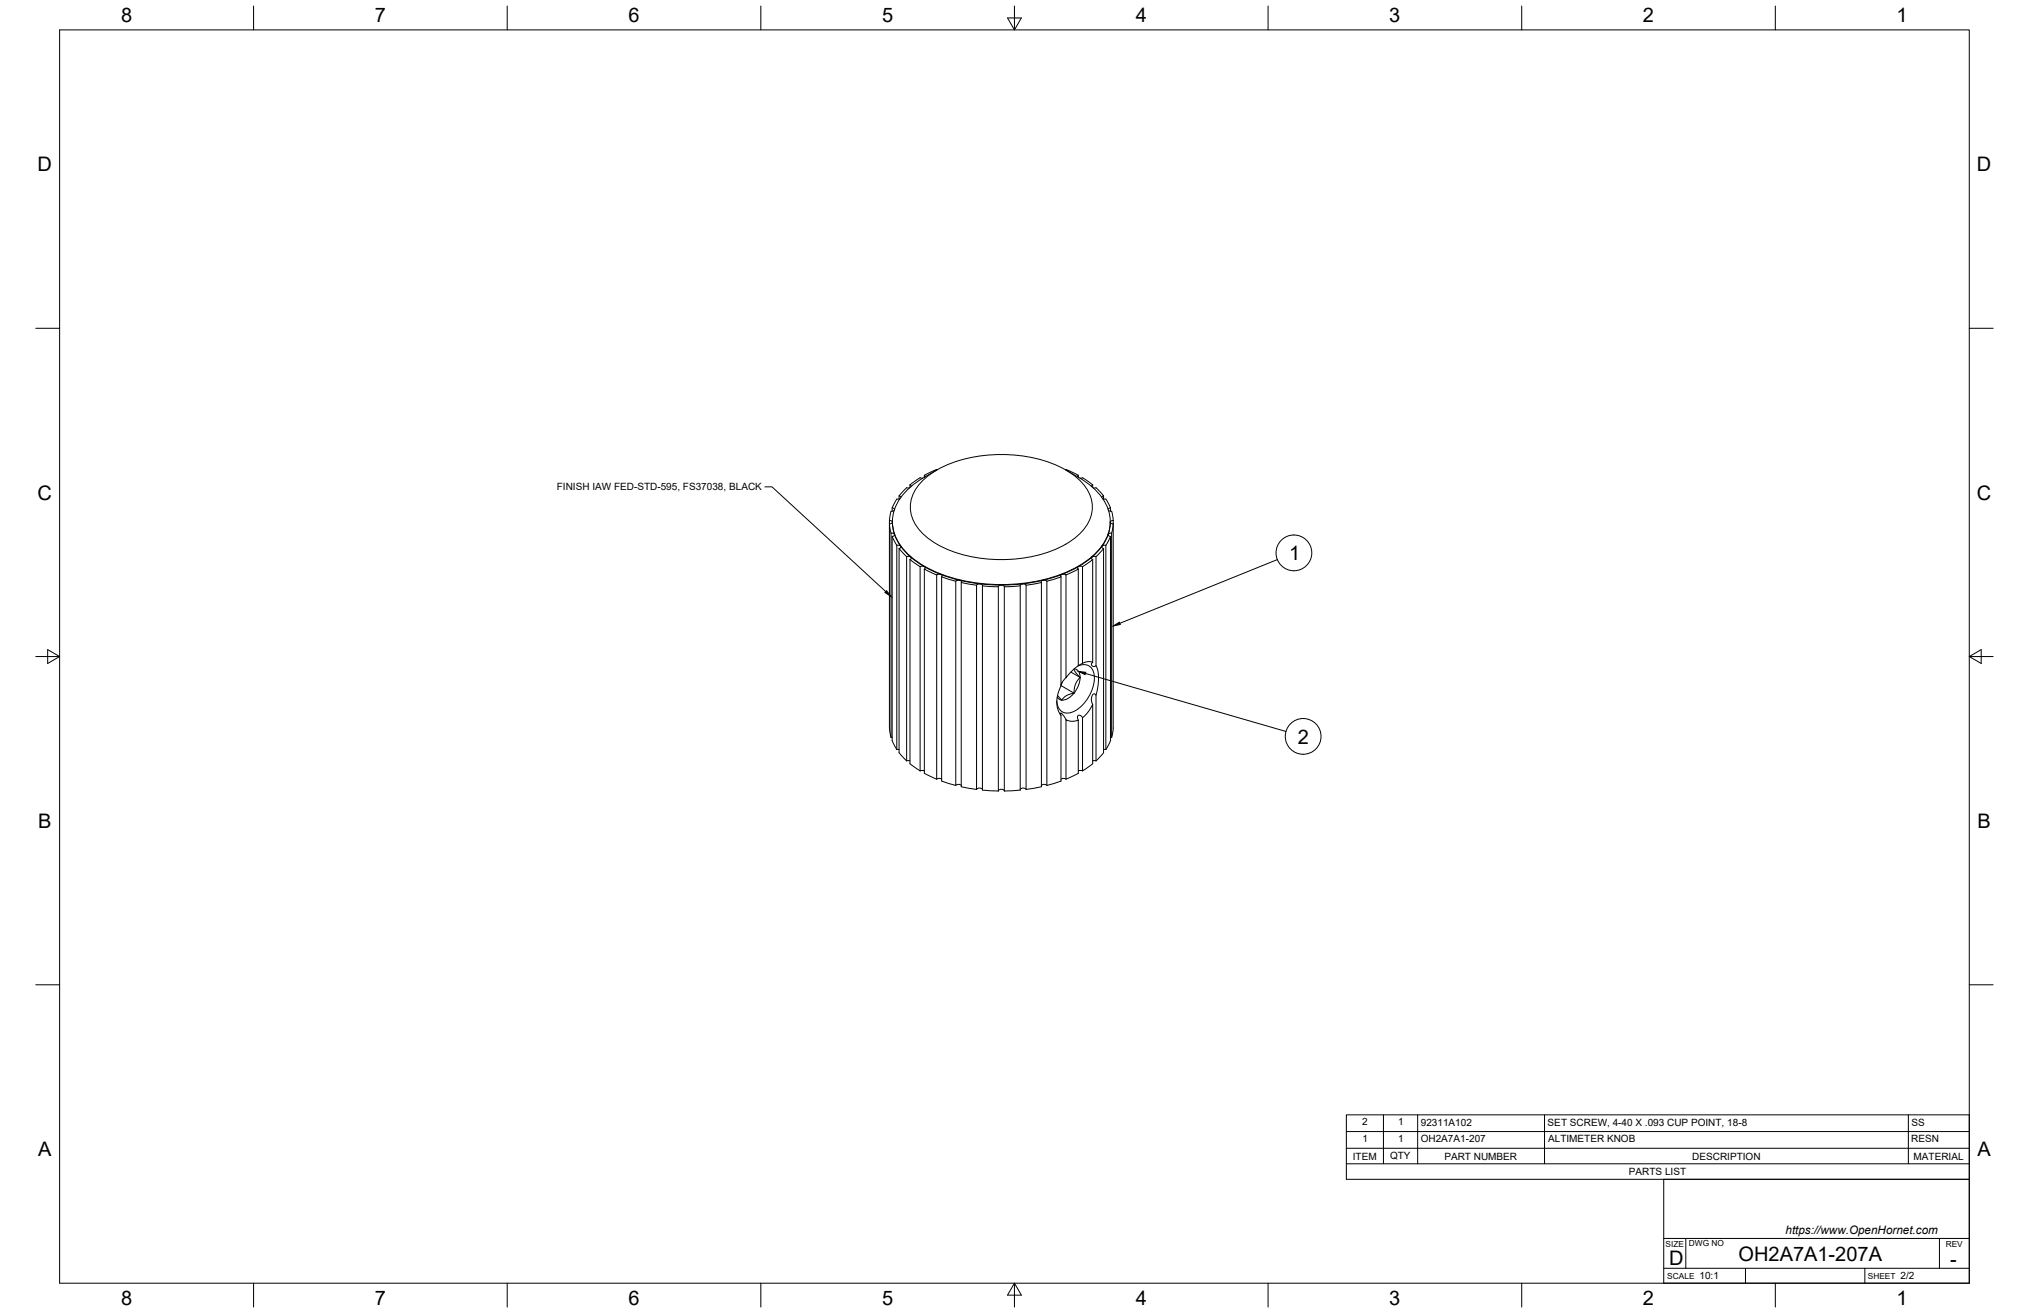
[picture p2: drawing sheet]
<svg xmlns="http://www.w3.org/2000/svg" width="864mm" height="559mm" viewBox="0 0 864 559" stroke-linecap="round" stroke-linejoin="round" font-family="sans-serif">
<!-- layer: Visible -->
<g fill="none" stroke="#000" stroke-width=".43">
<path d="M398.7 199.8l.2 .1M398.7 199.8l-5.3 2.5v.8M453.7 199.8l5.3 2.5M453.7 199.8l-.2 .1M379.7 216.2v1.4M379.8 216.1l1 .7M380.6 217.2l-1.3 .4-.7 3.9M382.7 211.1v1.3M383 212.2l-1.3 .2-2 3.8M387.1 207.6h-1.2l-1.9 1.9-1.3 1.5 .8 .6M387.3 206.4v1.1M387.3 206.4l.6 .6"/>
<path d="M392.1 205.2a43.4 43.4 0 0 1 26.7-11.3 57.5 57.5 0 0 1 36.8 7.3 17.7 17.7 0 0 1 9.3 16.2 20.2 20.2 0 0 1-11.3 14.2 60.6 60.6 0 0 1-54.8 0 19.6 19.6 0 0 1-11.3-15.8 15.3 15.3 0 0 1 4.6-10.6zM392.7 203.5l-1.1-.2-4.3 3.1M393.4 203.1a24.8 24.8 0 0 0-13.3 16.3 18.7 18.7 0 0 0 7.2 17.2 56.5 56.5 0 0 0 33 12 68.2 68.2 0 0 0 40.9-9 21.7 21.7 0 0 0 11.3-18.5 22.3 22.3 0 0 0-11.3-16.6l-2.2-1.4M393.4 202.3l.4 .6M398.8 200l-5.4 3.1M453.6 200l5.4 3.1M459 202.3v.8M459 202.3l-.4 .6M459.7 203.5l1.1-.2 4.3 3.1M465.1 206.4v1.1M465.1 206.4l-.6 .6M465.3 207.6h1.2l3.2 3.4"/>
<path d="M469.4 212.2l1.3 .2 2 3.8M469.7 211l-.8 .6M469.7 211.1v1.3M471.8 217.2l1.4 .4 .6 3.9M472.6 216.1l-1 .7M472.7 216.2v1.4M378.6 221.5v88.4l.7 3.9M378.6 221.5l.9 .2 .3 .5M379.2 226.9v86.9M379.3 226.9h.7l.7 .6M379.7 228.3v86.9l2 3.8M379.7 228.3l2 3.8"/>
<path d="M379.8 222v.3M379.8 222.2l-.3 .6-.9 .2 .7 3.9M379.8 222.2l.2 2.3 .7 3M380.7 227.5l2.7 5M380.7 227.5l-.1 .5-.8 .3M381.7 232.1v86.9M381.7 232.1h1.2l.5 .4M382.7 233.4v87M383.4 232.5l4.2 4.6M383.4 232.5v.5l-.7 .4 1.3 1.6 1.9 1.9 1.8 .2M385.9 236.9v86.9M387.3 238.1v86.9l2.4 1.8a5.6 5.6 0 0 0 3.7 1.3"/>
<path d="M387.3 238.1l4.3 3.1h1.8M387.6 237.1l5.8 4.1M387.7 237.1l.2 .6-.6 .4M464.7 237.1l-.2 .6 .6 .4M464.8 237.1l-5.8 4.1M465.1 238.1l-2.4 1.8a5.6 5.6 0 0 1-3.7 1.3M466.5 236.9v46.4l-.7 .4-.9-.2-.4-.7 .6-.9v-43.8M469 232.5v.5l.7 .4M469 232.5l-4.2 4.6M469.7 233.4l-3.2 3.5-1.8 .2M469.7 233.4v86.9l-3.2 3.5M470.7 232.1h-1.2l-.5 .4"/>
<path d="M470.7 232.1v86.9M471.7 227.5l.1 .5 .8 .3M471.7 227.5l-2.7 5M472.6 222.2l.3 .6 .9 .2-.2 1.9-.4 2h-.8l-.7 .6M472.6 222.2l-.2 2.3-.7 3M472.6 222v.3M472.7 228.3v86.9l-2 3.8M472.7 228.3l-2 3.8M473.1 226.9v86.9M473.8 221.5v88.4l-.6 3.9h-.6M473.8 221.5l-.9 .2-.3 .5M391.6 241.2v86.9"/>
<path d="M393.4 241.2l7 3.3M393.4 241.2l.4 .5-.4 .5M398.7 244.7v86.9M398.7 244.7l-5.3-2.5v86.9l3.2 1.6a5.1 5.1 0 0 0 3.8 .7l.4 .2M400.4 244.5l8.1 2.5M400.5 244.5l.5 .5-.2 .5M400.5 244.5l-1.8 .2M400.8 245.5v86.9l3.7 1.2a5.9 5.9 0 0 0 3.9 .3l.8 .4M400.8 245.5l6 1.9M406.8 247.4v86.9M408.5 247l8.7 1.5M408.5 247l.7 .4v.5"/>
<path d="M408.5 247l-1.7 .4M409.1 247.9l.1 86.9 6.5 1.2M409.2 247.9l6.5 1.2M415.6 249.1v86.9M417.2 248.5l9 .5M417.2 248.5l.8 .3 .2 .5M417.2 248.5h-.8l-.7 .6M418.1 249.3l.1 87 6.7 .3M418.2 249.4l6.7 .3M424.9 249.7v87M426.2 249l.9 .2 .4 .5M426.2 249l-.9 .2-.4 .5"/>
<path d="M427.5 249.7v87M434.2 249.3v87l-6.7 .3M434.2 249.4l-6.7 .3M435.2 248.5h.8l.7 .6M435.2 248.5l-.8 .3-.2 .5M435.2 248.5l-9 .5M436.7 249.1v86.9M436.7 249.1l6.6-1.2v86.9l-6.6 1.2M443.9 247l-.7 .4v.5M443.9 247l-8.7 1.5M445.6 247.4v86.9M451.6 245.5v46.4l-1.4 3.8-.4 2.5 .4 3.5 1.4 2.8v27.9l-3.7 1.2a5.9 5.9 0 0 1-3.9 .3l-.8 .4"/>
<path d="M451.6 245.5l-6 1.9-.5-.4h-1.2M451.9 244.5l1.8 .2M451.9 244.5l-.5 .5 .2 .5M452 244.5l-8.1 2.5M459 242.2v41.1l-2.8 2.3-2.5 2.9v-43.8M459 241.2l-.4 .5 .4 .5M459 242.2l-5.3 2.5M459 241.2l-7 3.3M460.8 241.2v41.1l-1.8 1M450 296.8l1 .9 1 .3M450.1 296l1.9 2M451.6 291.8l5.5 3.2"/>
<path d="M452.1 290.4l-.5 1.3M453.7 288.5l-2.1 2.9M455.8 286l3.9 2.3M457.1 284.7l.7 1.5 1.9 2.1M457.1 295l-3.4 1.2-1.7 1.8M457.1 295a6.7 6.7 0 0 1-5.1 3M457.3 284.6a4.2 4.2 0 0 1 2.1 5.9l-.9 2.3-1.4 2.2M458.8 283.4a4.6 4.6 0 0 1 4.9 .1 4.6 4.6 0 0 1 2.1 4.4 16.7 16.7 0 0 1-10.1 15.4 4.6 4.6 0 0 1-5.9-5M459.7 288.3l-2 3-.6 3.7M465.1 299.7v25.3l-4.3 3.1v-22.7l2.4-2.4zM465.1 281.9l-2.1-.3-2.2 .7M466.5 283.3l.8 2.3 .3 2.6-.3 3.9-.8 3.8v27.9"/>
<path d="M466.5 295.9l-.9-.6-.9 1.1-.2 1.7 .6 1.6M379.3 313.8h.5M381.7 319h1M451.6 304.5l-.2-1.1 1.3 1.2 1 1.7M460.8 305.4l-.8-.8-1-.2-.4 .8 .4 1.3M470.7 319h-1M382.7 320.3l3.2 3.5M385.9 323.8h1.4M415.7 336a1.64 1.64 0 0 1 2.5 0M424.9 336.6a1.5 1.5 0 0 1 2.6 0M436.7 336a1.64 1.64 0 0 0-2.5 0M451.6 331.6a1.88 1.88 0 0 1 2.1 0l5.3-2.5v-22.6l-2.9 .5-2.4-.7v25.3"/>
<path d="M460.8 328.1h-1.8M466.5 323.8h-1.4"/>
</g>
<!-- layer: Border -->
<g fill="none" stroke="#000" stroke-width=".43">
<path d="M25.4 12.7h812.8v533.4h-812.8zM107.9 2.6v10.1M215.9 2.6v10.1M323.8 2.6v10.1M428.8 7.6h5.9l-2.9 5.1zM431.8 2.6v10.1M539.7 2.6v10.1M647.7 2.6v10.1M755.6 2.6v10.1M15.2 139.7h10.2M838.2 139.7h10.1M15.2 279.4h10.2"/>
<path d="M20.3 276.5l5.1 2.9-5.1 3zM838.2 279.4l5.1-2.9v5.9zM838.2 279.4h10.1M15.2 419.1h10.2M838.2 419.1h10.1M107.9 546.1v10.2M215.9 546.1v10.2M323.8 546.1v10.2M431.8 546.1l2.9 5.1h-5.9zM431.8 546.1v10.2M539.7 546.1v10.2M647.7 546.1v10.2"/>
<path d="M755.6 546.1v10.2"/>
</g>
<!-- layer: Titleblock -->
<path d="M708.1 501.9h130.1v44.2h-130.1zM708.1 539.8h130.1M708.1 527.1h130.1M717.5 527.1v12.7M742.9 539.8v6.3M793.7 539.8v6.3M825.5 527.1v12.7" fill="none" stroke="#000" stroke-width=".43"/>
<!-- layer: Parts Lists -->
<path d="M573 474.5h265.2v27.4h-265.2zM588.8 474.5v20.8M603.4 474.5v20.8M657.4 474.5v20.8M812.2 474.5v20.8M573 495.3h265.2M573 488.7h265.2M573 481.6h265.2" fill="none" stroke="#000" stroke-width=".43"/>
<!-- layer: Balloons -->
<g fill="none" stroke="#000" stroke-width=".43">
<path d="M543.6 238.2l-67 27.1M462 286.6l85.3 24.7"/>
<circle cx="550.7" cy="235.3" r="7.6"/>
<circle cx="554.7" cy="313.4" r="7.6"/>
</g>
<path d="M473.8 266.4l2.6-1.6 .4 1zM459.1 285.8l3 .3-.3 1z" fill="#000" stroke="#000" stroke-width=".43"/>
<!-- layer: Leaders -->
<path d="M377.4 251.4l1.8 2.5-2.5-1.7z" fill="#000" stroke="#000" stroke-width=".43"/>
<path d="M325.5 207.2h3.1l48.4 44.6" fill="none" stroke="#000" stroke-width=".43"/>
<g font-size="8.5">
<text x="51.6" y="9.4">8</text>
<text x="159.5" y="9.4">7</text>
<text x="267.5" y="9.4">6</text>
<text x="375.4" y="9.3">5</text>
<text x="483.4" y="9.4">4</text>
<text x="591.3" y="9.4">3</text>
<text x="699.3" y="9.4">2</text>
<text x="807.2" y="9.4">1</text>
<text x="16" y="72.9">D</text>
<text x="841.4" y="72.9">D</text>
<text x="16" y="212.6">C</text>
<text x="841.4" y="212.6">C</text>
<text x="548.7" y="238.4">1</text>
<text x="552.4" y="316.5">2</text>
<text x="16.2" y="352.3">B</text>
<text x="841.7" y="352.3">B</text>
<text x="16.2" y="492">A</text>
<text x="841.7" y="492">A</text>
<text x="710.4" y="538.4">D</text>
<text x="740" y="536.7">OH2A7A1-207A</text>
<text x="830.1" y="538.8">-</text>
<text x="51.6" y="555.5">8</text>
<text x="159.5" y="555.5">7</text>
<text x="267.5" y="555.5">6</text>
<text x="375.4" y="555.4">5</text>
<text x="483.4" y="555.5">4</text>
<text x="591.3" y="555.5">3</text>
<text x="699.3" y="555.5">2</text>
<text x="807.2" y="555.5">1</text>
</g>
<text font-size="5" x="760" y="525.2">https://www.OpenHornet.com</text>
<g font-size="4.3">
<text x="237" y="208.5">FINISH IAW FED-STD-595, FS37038, BLACK</text>
<text x="579.8" y="478.8">2</text>
<text x="595.1" y="478.8">1</text>
<text x="604.7" y="479.1">92311A102</text>
<text x="658.7" y="479.1">SET SCREW, 4-40 X .093 CUP POINT, 18-8</text>
<text x="813.6" y="479.1">SS</text>
<text x="579.9" y="485.9">1</text>
<text x="595.1" y="485.9">1</text>
<text x="604.7" y="486.2">OH2A7A1-207</text>
<text x="658.9" y="486.2">ALTIMETER KNOB</text>
<text x="813.4" y="486.2">RESN</text>
<text x="575.8" y="493.5">ITEM</text>
<text x="591.7" y="493.4">QTY</text>
<text x="614.8" y="493.5">PART NUMBER</text>
<text x="720.3" y="493.5">DESCRIPTION</text>
<text x="814.5" y="493.5">MATERIAL</text>
<text x="693.3" y="500.1">PARTS LIST</text>
<text x="723.4" y="544.5">10:1</text>
<text x="809" y="544.5">2/2</text>
</g>
<g font-size="3.5">
<text x="708.9" y="530.9">SIZE</text>
<text x="718.9" y="530.5">DWG NO</text>
<text x="828.2" y="530.9">REV</text>
<text x="709.6" y="544.2">SCALE</text>
<text x="795" y="544.2">SHEET</text>
</g>
</svg>
